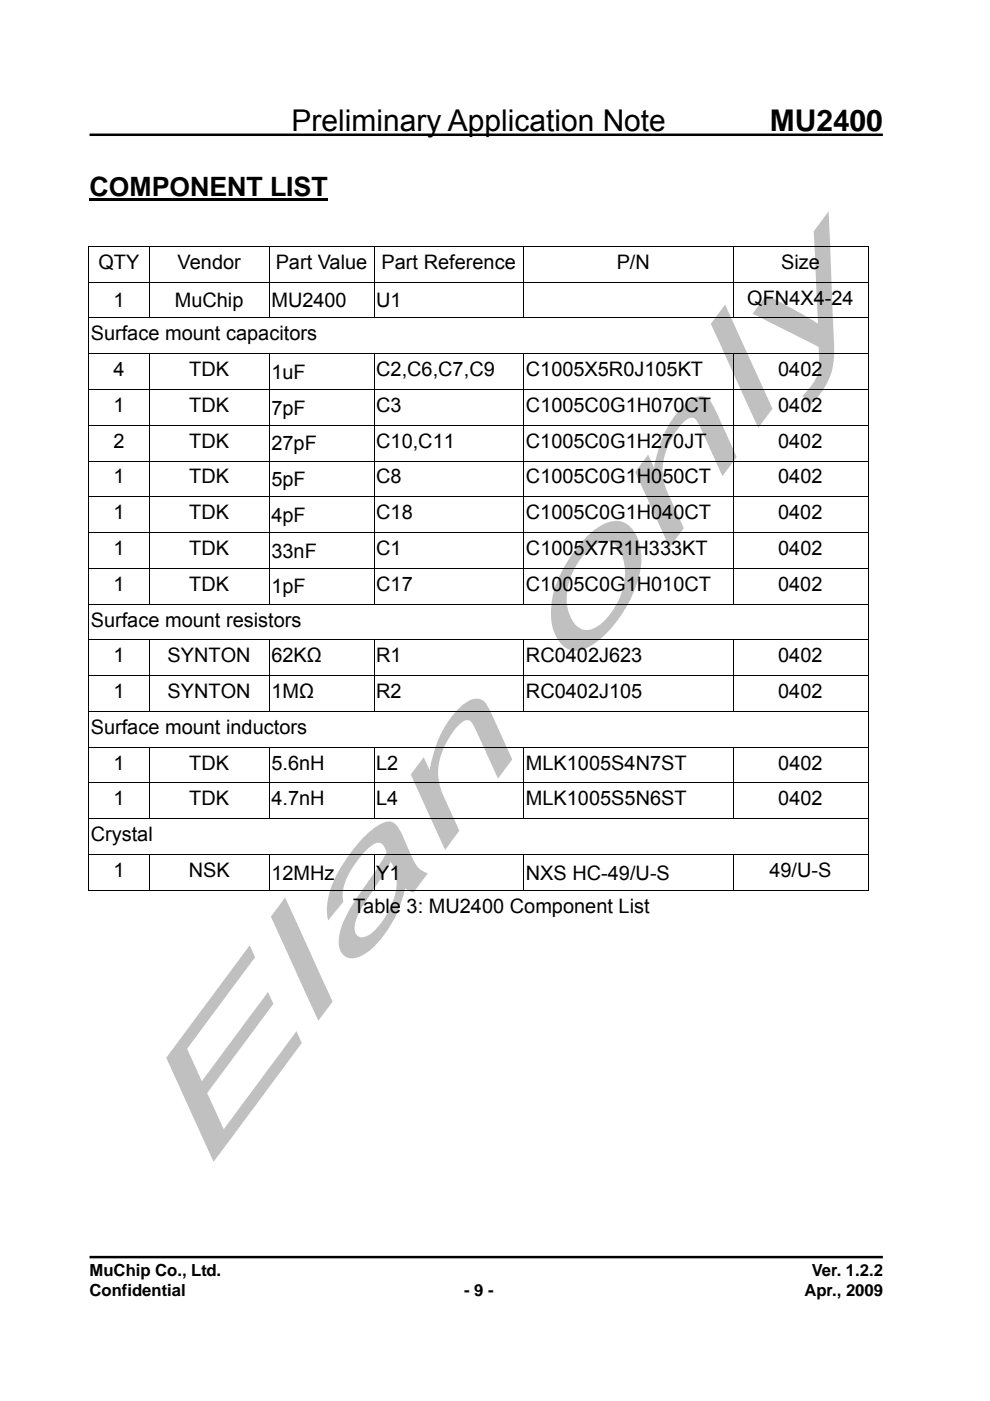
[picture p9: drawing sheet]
<svg xmlns="http://www.w3.org/2000/svg" width="210mm" height="297mm" viewBox="0 0 210 297" stroke-linecap="round" stroke-linejoin="round" font-family="sans-serif">
<path d="M19 28.6h168.3" fill="none" stroke="#000" stroke-width=".53"/>
<g fill="#c0c0c0">
<path d="M53 200.4l1.1 2.5-14.4 19.5 3.1 6.8 14.1-18.9 1.1 2.5-14.1 19 3.6 7.6 15.4-20.8 1.1 2.5-18.7 25.2-10-22z" fill-rule="evenodd"/>
<path d="M60.5 190.3l10 22.1-3 4-10.1-22z" fill-rule="evenodd"/>
<path d="M77.1 177.5a10.1 10.1 0 0 1 5.3-3.3 3 3 0 0 1 2.6 2.1l1.7 3.9a8.7 8.7 0 0 0 2.7 4.4l1.3 .5-3 4.2-1.7-.9a24.3 24.3 0 0 1-8.2 13.6 4.2 4.2 0 0 1-4.6 .8 4.3 4.3 0 0 1-1.2-4.6 27.6 27.6 0 0 1 5-9.8l3.1-4.5 1.9-3.2a2.2 2.2 0 0 0-1.9-2 8.1 8.1 0 0 0-3.8 3.2 12.9 12.9 0 0 0-3.6 8.7l.1 .6-3.2 4a14.9 14.9 0 0 1 2.3-10.7 39.1 39.1 0 0 1 5.2-7zM82.9 182.6l-1.3 2.4a87.5 87.5 0 0 0-5.9 9.6 3.7 3.7 0 0 0 0 3.7 2.01 2.01 0 0 0 2.6-.1 15.7 15.7 0 0 0 5.8-11.3l-.4-2.4z" fill-rule="evenodd"/>
<path d="M97.1 150.5a6.1 6.1 0 0 1 4.3-2.4 3.7 3.7 0 0 1 2.6 2.6l4.6 10.3-3 4.1-3.3-7.4a21.3 21.3 0 0 0-2.4-4.7 1.62 1.62 0 0 0-2.2 .3 15.6 15.6 0 0 0-4.8 11.4 27.1 27.1 0 0 0 3 8.1l1.5 3.3-3 4.1-7.3-16 2.8-3.7 1.2 2.8a24 24 0 0 1 6-12.8z" fill-rule="evenodd"/>
<path d="M124.1 114.2a9.5 9.5 0 0 1 7.2-3.7 6.1 6.1 0 0 1 4.4 4.8 16.6 16.6 0 0 1-1.8 11.4 23 23 0 0 1-9.7 10.8 4.4 4.4 0 0 1-6-2.1 13.4 13.4 0 0 1-.5-10.9 29.3 29.3 0 0 1 6.4-10.3zM124.3 117.1a14 14 0 0 0-3.8 12.4 5.2 5.2 0 0 0 3.6 4.1 7 7 0 0 0 5.5-3.6 13.2 13.2 0 0 0 2.1-12.7 3.5 3.5 0 0 0-5.7-1.7z" fill-rule="evenodd"/>
<path d="M144.7 86.3a6.1 6.1 0 0 1 4.3-2.3 3.7 3.7 0 0 1 2.6 2.6l4.7 10.3-3.1 4-3.3-7.3a19.6 19.6 0 0 0-2.4-4.8 1.62 1.62 0 0 0-2.2 .4 15.1 15.1 0 0 0-4.7 12.1 31 31 0 0 0 2.9 7.4l1.5 3.3-3 4.1-7.3-16 2.8-3.7 1.2 2.8a24.2 24.2 0 0 1 6-12.9z" fill-rule="evenodd"/>
<path d="M153.8 64.6l10.1 22.1-3.1 4-10-22z" fill-rule="evenodd"/>
<path d="M175.7 44.8l1 22.5a47.5 47.5 0 0 1 0 10.3 15.5 15.5 0 0 1-4.9 8.3l-1.6-2 .7-.7a8.7 8.7 0 0 0 2.8-8.2l-.1-1.5-14-7 3-4 7.5 4.1 3.4 2-.9-19.5z" fill-rule="evenodd"/>
</g>
<path d="M19 266.5h168.3" fill="none" stroke="#000" stroke-width=".53"/>
<path d="M18.6 52.2h.2v.1h-.2zM19 42.1h50.5v.6h-50.5zM184 52.2h.2v.1h-.2zM184 188.7h.2v.2h-.2z" fill="#000"/>
<g fill="none" stroke="#000" stroke-width=".21">
<path d="M18.6 52.2h165.6M18.6 59.8h165.6M18.7 52.3v7.5M18.7 59.9v7.4M31.7 52.3v7.5M31.7 59.9v7.4M57.1 52.3v7.5M57.1 59.9v7.4M79.3 52.3v7.5M79.3 59.9v7.4M111.1 52.3v7.5M111.1 59.9v7.4"/>
<path d="M155.5 52.3v7.5M155.5 59.9v7.4M184.1 52.3v7.5M184.1 59.9v7.4M18.6 67.4h165.6M18.6 75h165.6M18.7 67.5v7.4M18.7 75.1v7.4M31.7 75.1v7.4M57.1 75.1v7.4M79.3 75.1v7.4M111.1 75.1v7.4"/>
<path d="M155.5 75.1v7.4M184.1 67.5v7.4M184.1 75.1v7.4M18.6 82.6h165.6M18.6 90.2h165.6M18.6 97.7h165.6M18.7 82.7v7.4M18.7 90.3v7.4M18.7 97.8v7.5M31.7 82.7v7.4M31.7 90.3v7.4M31.7 97.8v7.5"/>
<path d="M57.1 82.7v7.4M57.1 90.3v7.4M57.1 97.8v7.5M79.3 82.7v7.4M79.3 90.3v7.4M79.3 97.8v7.5M111.1 82.7v7.4M111.1 90.3v7.4M111.1 97.8v7.5M155.5 82.7v7.4M155.5 90.3v7.4M155.5 97.8v7.5"/>
<path d="M184.1 82.7v7.4M184.1 90.3v7.4M184.1 97.8v7.5M18.6 105.3h165.6M18.6 112.9h165.6M18.7 105.4v7.4M18.7 113v7.4M31.7 105.4v7.4M31.7 113v7.4M57.1 105.4v7.4M57.1 113v7.4M79.3 105.4v7.4"/>
<path d="M79.3 113v7.4M111.1 105.4v7.4M111.1 113v7.4M155.5 105.4v7.4M155.5 113v7.4M184.1 105.4v7.4M184.1 113v7.4M18.6 120.5h165.6M18.6 128.1h165.6M18.6 135.7h165.6M18.7 120.6v7.4M18.7 128.2v7.4"/>
<path d="M18.7 135.8v7.4M31.7 120.6v7.4M31.7 135.8v7.4M57.1 120.6v7.4M57.1 135.8v7.4M79.3 120.6v7.4M79.3 135.8v7.4M111.1 120.6v7.4M111.1 135.8v7.4M155.5 120.6v7.4M155.5 135.8v7.4M184.1 120.6v7.4"/>
<path d="M184.1 128.2v7.4M184.1 135.8v7.4M18.6 143.3h165.6M18.6 150.9h165.6M18.6 158.4h165.6M18.7 143.3v7.5M18.7 150.9v7.4M18.7 158.5v7.4M31.7 143.3v7.5M31.7 158.5v7.4M57.1 143.3v7.5M57.1 158.5v7.4"/>
<path d="M79.3 143.3v7.5M79.3 158.5v7.4M111.1 143.3v7.5M111.1 158.5v7.4M155.5 143.3v7.5M155.5 158.5v7.4M184.1 143.3v7.5M184.1 150.9v7.4M184.1 158.5v7.4M18.6 166h165.6M18.6 173.6h165.6M18.7 166.1v7.4"/>
<path d="M18.7 173.7v7.4M31.7 166.1v7.4M57.1 166.1v7.4M79.3 166.1v7.4M111.1 166.1v7.4M155.5 166.1v7.4M184.1 166.1v7.4M184.1 173.7v7.4M18.6 181.2h165.6M18.6 188.8h13M18.7 181.3v7.6M31.7 181.3v7.6"/>
<path d="M31.8 188.8h25.2M57.1 181.3v7.6M57.2 188.8h22M79.3 181.3v7.6M79.4 188.8h31.6M111.1 181.3v7.6M111.2 188.8h44.2M155.5 181.3v7.6M155.6 188.8h28.4M184.1 181.3v7.6"/>
</g>
<g font-size="6.3">
<text x="61.8" y="27.7">Preliminary Application Note</text>
<text x="163.3" y="27.7">MU2400</text>
</g>
<text font-size="5.7" x="19" y="41.5">COMPONENT LIST</text>
<g font-size="4.2">
<text x="20.9" y="57">QTY</text>
<text x="37.7" y="57">Vendor</text>
<text x="58.5" y="57">Part Value</text>
<text x="80.9" y="57">Part Reference</text>
<text x="130.8" y="57">P/N</text>
<text x="165.7" y="57">Size</text>
<text x="24" y="65.1">1</text>
<text x="37.1" y="65.1">MuChip</text>
<text x="57.6" y="65.1">MU2400</text>
<text x="79.8" y="65.1">U1</text>
<text x="158.5" y="64.6">QFN4X4-24</text>
<text x="19.2" y="72.2">Surface mount capacitors</text>
<text x="24" y="79.8">4</text>
<text x="40.2" y="79.8">TDK</text>
<text x="57.6" y="80.3">1uF</text>
<text x="79.8" y="79.8">C2,C6,C7,C9</text>
<text x="111.5" y="79.8">C1005X5R0J105KT</text>
<text x="165.1" y="79.8">0402</text>
<text x="24" y="87.4">1</text>
<text x="40.2" y="87.4">TDK</text>
<text x="57.6" y="87.9">7pF</text>
<text x="79.8" y="87.4">C3</text>
<text x="111.6" y="87.4">C1005C0G1H070CT</text>
<text x="165.1" y="87.4">0402</text>
<text x="24" y="94.9">2</text>
<text x="40.2" y="94.9">TDK</text>
<text x="57.6" y="95.5">27pF</text>
<text x="79.8" y="94.9">C10,C11</text>
<text x="111.5" y="94.9">C1005C0G1H270JT</text>
<text x="165.1" y="94.9">0402</text>
<text x="24" y="102.5">1</text>
<text x="40.2" y="102.5">TDK</text>
<text x="57.6" y="103">5pF</text>
<text x="79.8" y="102.5">C8</text>
<text x="111.6" y="102.5">C1005C0G1H050CT</text>
<text x="165.1" y="102.5">0402</text>
<text x="24" y="110.1">1</text>
<text x="40.2" y="110.1">TDK</text>
<text x="57.6" y="110.6">4pF</text>
<text x="79.8" y="110.1">C18</text>
<text x="111.6" y="110.1">C1005C0G1H040CT</text>
<text x="165.1" y="110.1">0402</text>
<text x="24" y="117.7">1</text>
<text x="40.2" y="117.7">TDK</text>
<text x="57.6" y="118.2">33nF</text>
<text x="79.8" y="117.7">C1</text>
<text x="111.6" y="117.7">C1005X7R1H333KT</text>
<text x="165.1" y="117.7">0402</text>
<text x="24" y="125.3">1</text>
<text x="40.2" y="125.3">TDK</text>
<text x="57.6" y="125.8">1pF</text>
<text x="79.8" y="125.3">C17</text>
<text x="111.6" y="125.3">C1005C0G1H010CT</text>
<text x="165.1" y="125.3">0402</text>
<text x="19.2" y="132.9">Surface mount resistors</text>
<text x="24" y="140.4">1</text>
<text x="35.6" y="140.4">SYNTON</text>
<text x="57.6" y="140.4">62KΩ</text>
<text x="79.8" y="140.4">R1</text>
<text x="111.6" y="140.4">RC0402J623</text>
<text x="165.1" y="140.4">0402</text>
<text x="24" y="148">1</text>
<text x="35.6" y="148">SYNTON</text>
<text x="57.6" y="148">1MΩ</text>
<text x="79.8" y="148">R2</text>
<text x="111.6" y="148">RC0402J105</text>
<text x="165.1" y="148">0402</text>
<text x="19.2" y="155.6">Surface mount inductors</text>
<text x="24" y="163.2">1</text>
<text x="40.2" y="163.2">TDK</text>
<text x="57.6" y="163.2">5.6nH</text>
<text x="79.8" y="163.2">L2</text>
<text x="111.6" y="163.2">MLK1005S4N7ST</text>
<text x="165.1" y="163.2">0402</text>
<text x="24" y="170.8">1</text>
<text x="40.2" y="170.8">TDK</text>
<text x="57.6" y="170.8">4.7nH</text>
<text x="79.8" y="170.8">L4</text>
<text x="111.6" y="170.8">MLK1005S5N6ST</text>
<text x="165.1" y="170.8">0402</text>
<text x="19.2" y="178.4">Crystal</text>
<text x="24" y="185.9">1</text>
<text x="40" y="185.9">NSK</text>
<text x="163.2" y="185.9">49/U-S</text>
<text x="57.6" y="186.5">12MHz</text>
<text x="79.8" y="186.5">Y1</text>
<text x="111.5" y="186.5">NXS HC-49/U-S</text>
<text x="74.9" y="193.5">Table 3: MU2400 Component List</text>
</g>
<g font-size="3.5">
<text x="19" y="270.6">MuChip Co., Ltd.</text>
<text x="19" y="274.7">Confidential</text>
<text x="98.4" y="274.7">- 9 -</text>
<text x="170.6" y="274.7">Apr., 2009</text>
<text x="172.2" y="270.6">Ver. 1.2.2</text>
</g>
</svg>
